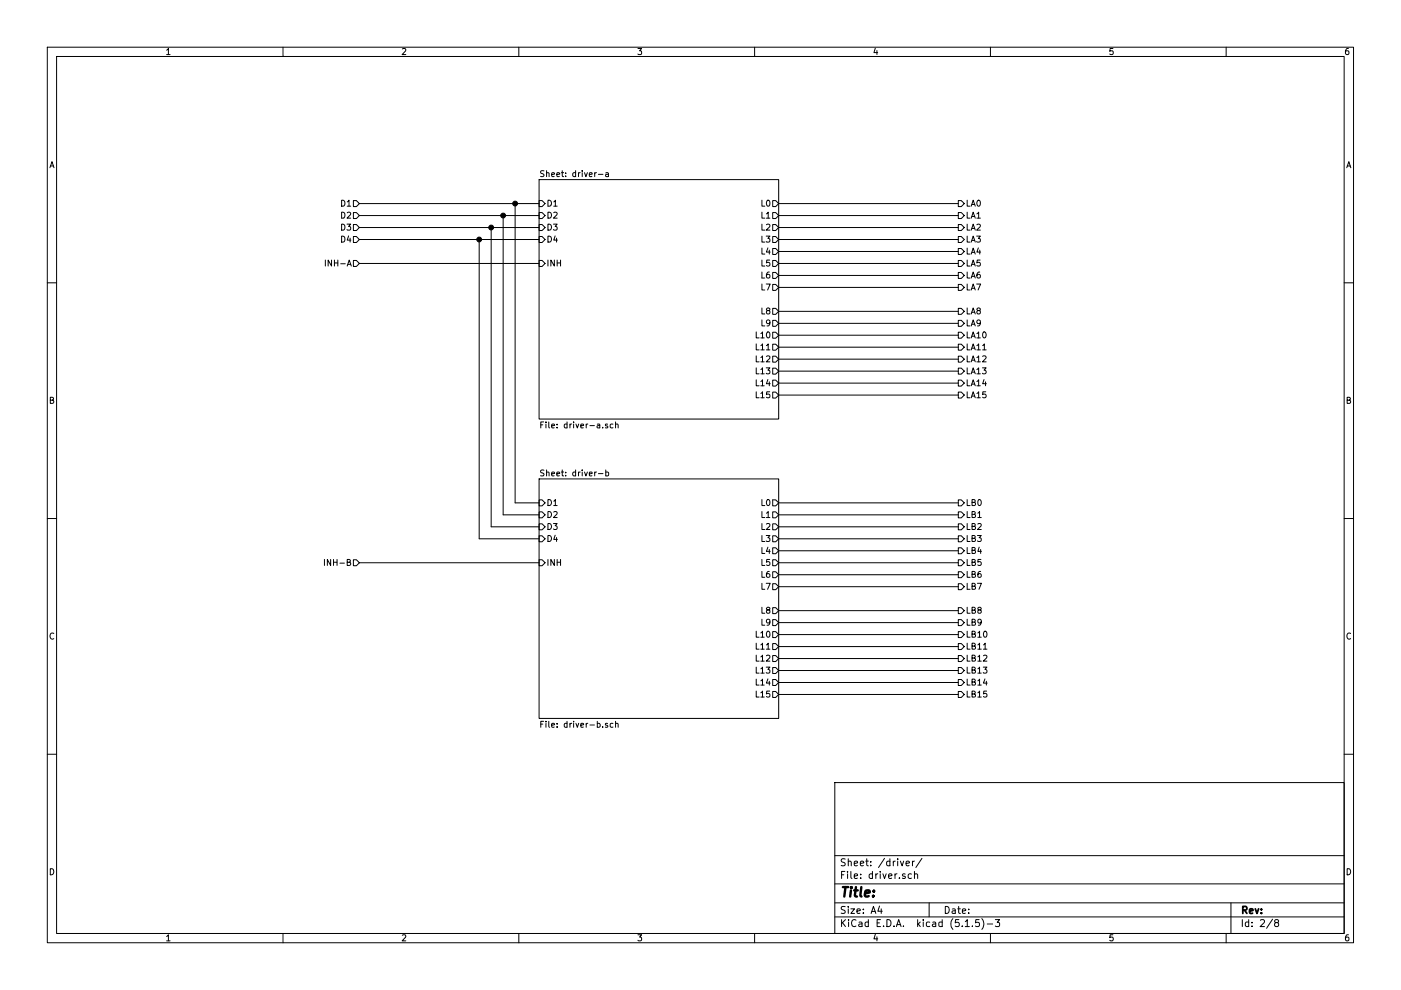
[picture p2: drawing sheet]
EESchema Schematic File Version 4
EELAYER 30 0
EELAYER END
$Descr A4 11693 8268
encoding utf-8
Sheet 2 8
Title ""
Date ""
Rev ""
Comp ""
Comment1 ""
Comment2 ""
Comment3 ""
Comment4 ""
$EndDescr
$Sheet
S 4500 1500 2000 2000
U 5F5A45A5
F0 "driver-a" 50
F1 "driver-a.sch" 50
F2 "D1" I L 4500 1700 50 
F3 "D2" I L 4500 1800 50 
F4 "D3" I L 4500 1900 50 
F5 "D4" I L 4500 2000 50 
F6 "L0" O R 6500 1700 50 
F7 "L1" O R 6500 1800 50 
F8 "L2" O R 6500 1900 50 
F9 "L3" O R 6500 2000 50 
F10 "L4" O R 6500 2100 50 
F11 "L5" O R 6500 2200 50 
F12 "L6" O R 6500 2300 50 
F13 "L7" O R 6500 2400 50 
F14 "L8" O R 6500 2600 50 
F15 "L9" O R 6500 2700 50 
F16 "L10" O R 6500 2800 50 
F17 "L11" O R 6500 2900 50 
F18 "L12" O R 6500 3000 50 
F19 "L13" O R 6500 3100 50 
F20 "L14" O R 6500 3200 50 
F21 "L15" O R 6500 3300 50 
F22 "INH" I L 4500 2200 50 
$EndSheet
$Sheet
S 4500 4000 2000 2000
U 5F5CD984
F0 "driver-b" 50
F1 "driver-b.sch" 50
F2 "D1" I L 4500 4200 50 
F3 "D2" I L 4500 4300 50 
F4 "D3" I L 4500 4400 50 
F5 "D4" I L 4500 4500 50 
F6 "L0" O R 6500 4200 50 
F7 "L1" O R 6500 4300 50 
F8 "L2" O R 6500 4400 50 
F9 "L3" O R 6500 4500 50 
F10 "L4" O R 6500 4600 50 
F11 "L5" O R 6500 4700 50 
F12 "L6" O R 6500 4800 50 
F13 "L7" O R 6500 4900 50 
F14 "L8" O R 6500 5100 50 
F15 "L9" O R 6500 5200 50 
F16 "L10" O R 6500 5300 50 
F17 "L11" O R 6500 5400 50 
F18 "L12" O R 6500 5500 50 
F19 "L13" O R 6500 5600 50 
F20 "L14" O R 6500 5700 50 
F21 "L15" O R 6500 5800 50 
F22 "INH" I L 4500 4700 50 
$EndSheet
Text HLabel 3000 1700 0    50   Input ~ 0
D1
Text HLabel 3000 1800 0    50   Input ~ 0
D2
Text HLabel 3000 1900 0    50   Input ~ 0
D3
Text HLabel 3000 2000 0    50   Input ~ 0
D4
Wire Wire Line
	6500 1700 8000 1700
Wire Wire Line
	6500 1800 8000 1800
Wire Wire Line
	6500 1900 8000 1900
Wire Wire Line
	6500 2000 8000 2000
Wire Wire Line
	6500 2100 8000 2100
Wire Wire Line
	6500 2200 8000 2200
Wire Wire Line
	6500 2300 8000 2300
Wire Wire Line
	6500 2400 8000 2400
Wire Wire Line
	6500 2600 8000 2600
Wire Wire Line
	6500 2700 8000 2700
Wire Wire Line
	6500 2800 8000 2800
Wire Wire Line
	6500 2900 8000 2900
Wire Wire Line
	6500 3000 8000 3000
Wire Wire Line
	6500 3100 8000 3100
Wire Wire Line
	6500 3200 8000 3200
Wire Wire Line
	6500 3300 8000 3300
Wire Wire Line
	6500 4200 8000 4200
Wire Wire Line
	6500 4300 8000 4300
Wire Wire Line
	6500 4400 8000 4400
Wire Wire Line
	6500 4500 8000 4500
Wire Wire Line
	6500 4600 8000 4600
Wire Wire Line
	6500 4700 8000 4700
Wire Wire Line
	6500 4800 8000 4800
Wire Wire Line
	6500 4900 8000 4900
Wire Wire Line
	6500 5100 8000 5100
Wire Wire Line
	6500 5200 8000 5200
Wire Wire Line
	6500 5300 8000 5300
Wire Wire Line
	6500 5400 8000 5400
Wire Wire Line
	6500 5500 8000 5500
Wire Wire Line
	6500 5600 8000 5600
Wire Wire Line
	6500 5700 8000 5700
Wire Wire Line
	6500 5800 8000 5800
Text HLabel 8000 1700 2    50   Output ~ 0
LA0
Text HLabel 8000 1800 2    50   Output ~ 0
LA1
Text HLabel 8000 1900 2    50   Output ~ 0
LA2
Text HLabel 8000 2000 2    50   Output ~ 0
LA3
Text HLabel 8000 2100 2    50   Output ~ 0
LA4
Text HLabel 8000 2200 2    50   Output ~ 0
LA5
Text HLabel 8000 2300 2    50   Output ~ 0
LA6
Text HLabel 8000 2400 2    50   Output ~ 0
LA7
Text HLabel 8000 2600 2    50   Output ~ 0
LA8
Text HLabel 8000 2700 2    50   Output ~ 0
LA9
Text HLabel 8000 2800 2    50   Output ~ 0
LA10
Text HLabel 8000 2900 2    50   Output ~ 0
LA11
Text HLabel 8000 3000 2    50   Output ~ 0
LA12
Text HLabel 8000 3100 2    50   Output ~ 0
LA13
Text HLabel 8000 3200 2    50   Output ~ 0
LA14
Text HLabel 8000 3300 2    50   Output ~ 0
LA15
Text HLabel 8000 4200 2    50   Output ~ 0
LB0
Text HLabel 8000 4300 2    50   Output ~ 0
LB1
Text HLabel 8000 4400 2    50   Output ~ 0
LB2
Text HLabel 8000 4500 2    50   Output ~ 0
LB3
Text HLabel 8000 4600 2    50   Output ~ 0
LB4
Text HLabel 8000 4700 2    50   Output ~ 0
LB5
Text HLabel 8000 4800 2    50   Output ~ 0
LB6
Text HLabel 8000 4900 2    50   Output ~ 0
LB7
Text HLabel 8000 5100 2    50   Output ~ 0
LB8
Text HLabel 8000 5200 2    50   Output ~ 0
LB9
Text HLabel 8000 5300 2    50   Output ~ 0
LB10
Text HLabel 8000 5400 2    50   Output ~ 0
LB11
Text HLabel 8000 5500 2    50   Output ~ 0
LB12
Text HLabel 8000 5600 2    50   Output ~ 0
LB13
Text HLabel 8000 5700 2    50   Output ~ 0
LB14
Text HLabel 8000 5800 2    50   Output ~ 0
LB15
Wire Wire Line
	3000 2000 4000 2000
Wire Wire Line
	3000 1900 4100 1900
Wire Wire Line
	3000 1800 4200 1800
Wire Wire Line
	3000 1700 4300 1700
Wire Wire Line
	4000 4500 4000 2000
Wire Wire Line
	4000 4500 4500 4500
Connection ~ 4000 2000
Wire Wire Line
	4000 2000 4500 2000
Wire Wire Line
	4100 4400 4100 1900
Wire Wire Line
	4100 4400 4500 4400
Connection ~ 4100 1900
Wire Wire Line
	4100 1900 4500 1900
Wire Wire Line
	4200 4300 4200 1800
Wire Wire Line
	4200 4300 4500 4300
Connection ~ 4200 1800
Wire Wire Line
	4200 1800 4500 1800
Wire Wire Line
	4300 4200 4300 1700
Wire Wire Line
	4300 4200 4500 4200
Connection ~ 4300 1700
Wire Wire Line
	4300 1700 4500 1700
Text HLabel 3000 2200 0    50   Input ~ 0
INH-A
Text HLabel 3000 4700 0    50   Input ~ 0
INH-B
Wire Wire Line
	3000 2200 4500 2200
Wire Wire Line
	3000 4700 4500 4700
$EndSCHEMATC
